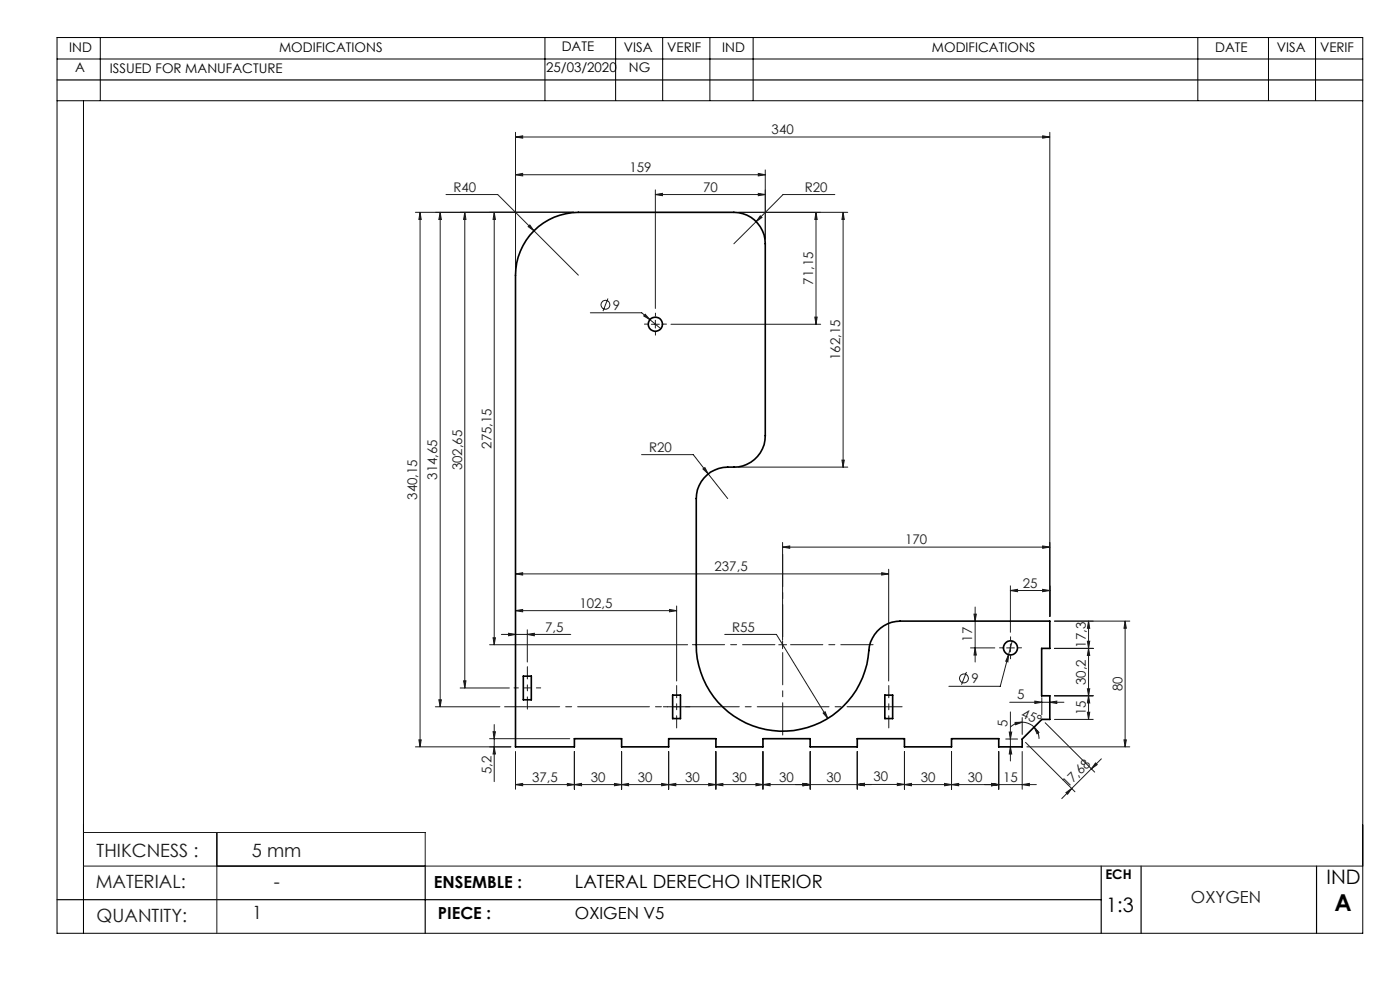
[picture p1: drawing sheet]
<svg xmlns="http://www.w3.org/2000/svg" width="297mm" height="210mm" viewBox="0 0 297 210" stroke-linecap="round" stroke-linejoin="round" font-family="sans-serif">
<g fill="none" stroke="#191924" stroke-width=".21">
<path d="M109.4 29.1l1.5-.3v.5zM109.4 28.1v29.3M109.4 29.1h113.3M109.4 37.1l1.5-.3v.5zM109.4 37.1h52.9M160.9 36.8l1.4 .3-1.4 .2zM162.3 36v14.7M221.2 28.8l1.5 .3-1.5 .2zM222.7 28.1v102.7M88.1 45h33.6M89.1 45l.3 1.6h-.5zM89.1 45v113.4"/>
<path d="M93.4 45l.2 1.6h-.5zM93.4 45v104.9M94.6 41.3h11l7.7 7.7M98.6 45l.2 1.6h-.4zM98.6 45v100.9M104.8 45v91.8M104.8 45l.3 1.6h-.5zM112 48.1l.4-.4 .9 1.3zM113.3 49l9.4 9.4M139 41.3l1.5-.3v.5zM139 40.3v25.1M139 41.3h23.3"/>
<path d="M156.7 45h23.1M160.4 47l-4.7 4.7M160.9 41l1.4 .3-1.4 .2zM161.3 45.8l.3 .3-1.2 .9zM173.1 45l.3 1.6h-.5zM173.1 45v23.8M177.1 41.3h-11l-5.7 5.7M178.9 45l.2 1.6h-.5zM178.9 45v54.1M125.2 66.3h10.9l4.1 3.4M129 63.3l-1.1 2.7M136.9 66.7l1 1.1-1.3-.8z"/>
<path d="M138.2 68.8h1.7M139 67.9v1.7M142.3 68.8h31.8M172.9 67.3h.5l-.3 1.5zM136.1 96.4h11l3.1 4.1M149.1 99.5l.4-.3 .7 1.3zM156.7 99.1h23.1M178.6 97.6h.5l-.2 1.5zM150.2 100.5l4.2 5.3M166 116.1l1.5-.3v.5zM166 115.1v20.7M166 116.1h56.7"/>
<path d="M221.2 115.8l1.5 .3-1.5 .2zM103.9 136.8h42M104.6 135.3h.5l-.3 1.5zM106.4 134.6h14.7M107.9 134.3l1.5 .3-1.5 .3zM109.4 129.5l1.5-.2v.5zM109.4 121.7l1.5-.2v.5zM109.4 129.5h34.1M109.4 121.7h79.1M111.9 134.6l1.4-.3v.6zM111.9 133.6v6.8M142 129.3l1.5 .2-1.5 .3z"/>
<path d="M143.5 128.5v16M153.7 134.6h11l10.9 17.8M165.2 136.8h1.7M166 136v1.6M187 121.5l1.5 .2-1.5 .3zM188.5 120.7v23.8M205.9 137.4h5.1M206.6 130.3h.5l-.2 1.5zM206.9 128.8v11.6M206.9 137.4l.2 1.6h-.5zM213.5 137.4h1.7M214 138.9l-.2 1.5-.4-.1z"/>
<path d="M214 138.9l-1.8 6.7h-10.9M214.3 125.3l1.6-.3v.5zM214.3 124.3v9.8M214.3 125.3h8.4M214.3 136.6v1.7M214.7 136l-.7 2.9M221.2 125l1.5 .3-1.5 .2zM223.7 137.5h8.2M230.7 136h.5l-.3 1.5zM230.9 131.8l.3 1.5h-.5zM230.9 137.5l.3 1.5h-.5zM230.9 131.8v20.8"/>
<path d="M238.7 131.8l.2 1.5h-.5zM238.7 131.8v26.6M239.7 131.8h-16M88.1 158.4h20.3M88.9 156.9h.5l-.3 1.5zM92.4 149.9h13.6M93.1 148.4h.5l-.2 1.5zM97.6 145.9h10.5M98.4 144.4h.4l-.2 1.5zM103.9 156.7h17M104.6 155.2h.5l-.3 1.5zM104.8 153.7v12.1"/>
<path d="M104.8 158.4l.3 1.5h-.5zM109.4 159.4v8M121.8 159.4v8M131.9 159.4v8M141.9 159.4v8M151.9 159.4v8M161.9 159.4v8M171.9 159.4v8M174.6 151.3l.4-.3 .6 1.4zM181.9 159.4v8M191.9 159.4v8M201.9 159.4v8"/>
<path d="M205 142.5l-1 2.7M211.9 159.4v8M213.4 156.8h2.5M214.1 155.3h.5l-.3 1.5zM214.2 149h11.5M214.3 158.4l.3 1.5h-.5zM214.3 151v10.4M215.3 153.2h1.6l-1.5 .5zM216.9 152.2v3.6M216.9 159.4v8M216.9 153.2a3.7 3.7 0 0 1 2.5 1.1M216.9 153.2a3.4 3.4 0 0 0-2.6 1"/>
<path d="M217.6 157.5l10.4 10.4M217.8 158.4h21.9M219.4 154.3l1 1.1-.4 .2zM219.4 154.3a3.3 3.3 0 0 1 1 2.4M219.5 148.7l1.5 .3-1.5 .2zM221 148v3.6M221.7 153.3l10.5 10.5M222.7 149l1.5-.3v.5zM223.7 152.6h8.2M223.7 147.6h8.2M230.7 151.1h.5l-.3 1.5zM230.7 146.1h.5l-.3 1.5z"/>
<path d="M230.9 147.6l.3 1.5h-.5zM238.4 156.9h.5l-.2 1.5zM17.7 176.6h72.5v7.1M46 176.6v21.4M109.4 166.4l1.5-.2v.5zM109.4 166.4h75.5M120.4 166.2l1.4 .2-1.4 .3zM121.8 166.4l1.6-.2v.5zM130.4 166.2l1.5 .2-1.5 .3zM131.9 166.4l1.5-.2v.5zM140.4 166.2l1.5 .2-1.5 .3zM141.9 166.4l1.5-.2v.5z"/>
<path d="M150.4 166.2l1.5 .2-1.5 .3zM151.9 166.4l1.5-.2v.5zM160.4 166.2l1.5 .2-1.5 .3zM161.9 166.4l1.5-.2v.5zM170.4 166.2l1.5 .2-1.5 .3zM181.9 166.4l1.5-.2v.5zM181.9 166.4l1.5-.3v.5zM181.9 166.4h10M190.4 166.1l1.5 .3-1.5 .2zM191.9 166.4l1.5-.2v.5zM191.9 166.4h28M200.4 166.2l1.5 .2-1.5 .3z"/>
<path d="M201.9 166.4l1.5-.2v.5zM210.4 166.2l1.5 .2-1.5 .3zM216.9 166.4l1.5-.2v.5zM226.1 168.1l1.3-.9-.9 1.3zM227.4 167.2l-2.2 2.2M232.4 161.8l.4 .4-1.3 .9zM233.6 161l-6.2 6.2M17.7 183.7h271.4"/>
<circle cx="128.4" cy="64.7" r=".95"/>
<circle cx="204.5" cy="143.9" r=".94"/>
</g>
<path d="M137.4 68.8h-.7M139 67.1v-.7M139 70.4v.7M140.7 68.8h.7M212.7 137.4h-.7M214.4 135.8v-.7M214.4 139.1v.7M216 137.4h.7" fill="none" stroke="#191924" stroke-width=".21" stroke-dasharray="15.2 1.3 1.3 1.3"/>
<path d="M164.4 136.8h-17.5M166 135.1v-17.5M166 138.4v17.5M167.7 136.8h17.5" fill="none" stroke="#191924" stroke-width=".21" stroke-dasharray="15.2 1.3 1.3 1.3" stroke-dashoffset="8.4"/>
<path d="M109 145.9h5.7M146.4 149.9h-5.7" fill="none" stroke="#191924" stroke-width=".21" stroke-dasharray="15.2 1.3 1.3 1.3" stroke-dashoffset="14.3"/>
<path d="M111.9 150.4v-9M143.5 154.4v-9M188.5 154.4v-9" fill="none" stroke="#191924" stroke-width=".21" stroke-dasharray="15.2 1.3 1.3 1.3" stroke-dashoffset="12.6"/>
<path d="M107 149.9h84.4" fill="none" stroke="#191924" stroke-width=".21" stroke-dasharray="15.2 1.3 1.3 1.3" stroke-dashoffset="3.6"/>
<g fill="none" stroke="#000" stroke-width=".21">
<path d="M12.1 12.5h277M12.1 8h277v190h-277zM21.3 8v13.3M115.6 8v13.3M130.6 8v13.3M140.6 8v13.3M150.6 8v13.3M159.8 8v13.3M254.1 8v13.3M269.1 8v13.3M279.1 8v13.3M12.1 21.4h277"/>
<path d="M17.7 21.4v176.6"/>
</g>
<path d="M12.1 17h277M12.1 190.8h221.5M90.2 183.7v14.3M233.6 183.7v14.3M242.1 183.7v14.3M279.3 183.7v14.3" fill="none" stroke="#000" stroke-width=".25"/>
<g fill="#191924">
<path d="M219.4 154.3l1 1.1-.4 .2zM215.3 153.2h1.6l-1.5 .5z"/>
<path d="M160.9 41l1.4 .3-1.4 .2zM139 41.3l1.5-.3v.5z"/>
<path d="M221.2 28.8l1.5 .3-1.5 .2zM109.4 29.1l1.5-.3v.5zM221.2 115.8l1.5 .3-1.5 .2zM166 116.1l1.5-.3v.5zM221.2 125l1.5 .3-1.5 .2zM214.3 125.3l1.6-.3v.5zM142 129.3l1.5 .2-1.5 .3zM109.4 129.5l1.5-.2v.5zM187 121.5l1.5 .2-1.5 .3zM109.4 121.7l1.5-.2v.5z"/>
<path d="M112.4 47.7l-.4 .4 1.3 .9zM161.3 45.8l-.9 1.2 1.2-.9zM136.9 66.7l-.3 .3 1.3 .8zM149.1 99.5l1.1 1-.7-1.3zM109.4 166.4l1.5-.2v.5zM120.4 166.2l1.4 .2-1.4 .3zM121.8 166.4l1.6-.2v.5zM130.4 166.2l1.5 .2-1.5 .3zM131.9 166.4l1.5-.2v.5zM140.4 166.2l1.5 .2-1.5 .3zM141.9 166.4l1.5-.2v.5zM150.4 166.2l1.5 .2-1.5 .3zM151.9 166.4l1.5-.2v.5zM160.4 166.2l1.5 .2-1.5 .3zM161.9 166.4l1.5-.2v.5zM170.4 166.2l1.5 .2-1.5 .3zM170.4 166.2l1.5 .2-1.5 .3zM181.9 166.4l1.5-.2v.5zM181.9 166.4l1.5-.3v.5zM190.4 166.1l1.5 .3-1.5 .2zM191.9 166.4l1.5-.2v.5zM200.4 166.2l1.5 .2-1.5 .3zM201.9 166.4l1.5-.2v.5zM210.4 166.2l1.5 .2-1.5 .3zM210.4 166.2l1.5 .2-1.5 .3zM216.9 166.4l1.5-.2v.5zM174.6 151.3l1 1.1-.6-1.4zM214 138.9l-.6 1.4 .4 .1zM219.5 148.7l1.5 .3-1.5 .2zM222.7 149l1.5-.3v.5z"/>
<path d="M226.1 168.1l1.3-.9-.9 1.3zM232.4 161.8l.4 .4-1.3 .9z"/>
<path d="M230.7 136h.5l-.3 1.5zM230.9 131.8l.3 1.5h-.5zM214.3 158.4l.3 1.5h-.5zM214.1 155.3h.5l-.3 1.5zM230.7 151.1h.5l-.3 1.5zM230.9 147.6l.3 1.5h-.5zM230.7 146.1h.5l-.3 1.5zM230.9 137.5l.3 1.5h-.5zM93.1 148.4h.5l-.2 1.5zM93.4 45l.2 1.6h-.5z"/>
<path d="M104.6 155.2h.5l-.3 1.5zM104.8 158.4l.3 1.5h-.5zM206.6 130.3h.5l-.2 1.5zM206.9 137.4l.2 1.6h-.5zM238.7 131.8l.2 1.5h-.5zM238.4 156.9h.5l-.2 1.5zM104.8 45l.3 1.6h-.5zM104.6 135.3h.5l-.3 1.5z"/>
<path d="M178.6 97.6h.5l-.2 1.5zM178.9 45l.2 1.6h-.5zM98.4 144.4h.4l-.2 1.5zM98.6 45l.2 1.6h-.4z"/>
<path d="M173.1 45l.3 1.6h-.5zM172.9 67.3h.5l-.3 1.5zM89.1 45l.3 1.6h-.5zM88.9 156.9h.5l-.3 1.5z"/>
<path d="M109.4 37.1l1.5-.3v.5zM160.9 36.8l1.4 .3-1.4 .2zM107.9 134.3l1.5 .3-1.5 .3zM111.9 134.6l1.4-.3v.6z"/>
</g>
<g fill="none" stroke="#000" stroke-width=".35">
<path d="M113.3 49a13.3 13.3 0 0 1 9.4-4h33a6.6 6.6 0 0 1 6.6 6.7v40.7a6.8 6.8 0 0 1-7.9 6.7 6.7 6.7 0 0 0-6.7 6.7v31a18.4 18.4 0 0 0 18.2 18.3 18.4 18.4 0 0 0 18.5-18 6.7 6.7 0 0 1 6.6-5.3h31.7v5.7h-1.7v10.1h1.7v5h-1.7l-4.1 4.2v1.6h-5v-1.7h-10v1.7h-10v-1.7h-10v1.7h-10v-1.7h-10v1.7h-10v-1.7h-10v1.7h-10v-1.7h-10.1v1.7h-12.4v-100a13.4 13.4 0 0 1 3.9-9.4zM111 143.4h1.7v5h-1.7zM142.7 147.5h1.7v4.9h-1.7zM187.7 147.5h1.7v4.9h-1.7z"/>
<circle cx="139" cy="68.8" r="1.51"/>
<circle cx="214.4" cy="137.4" r="1.5"/>
</g>
<text font-size="4.9" x="283.1" y="193.3">A</text>
<g font-size="4.2">
<text x="281.4" y="187.6">IND</text>
<text x="234.7" y="193.4">1:3</text>
</g>
<g font-size="3.9" fill="#191924">
<text x="20.5" y="181.8">THIKCNESS :</text>
<text x="53.5" y="181.8">5 mm</text>
<text x="20.3" y="188.3">MATERIAL:</text>
<text x="58.1" y="188.4">-</text>
<text x="20.5" y="195.5">QUANTITY:</text>
<text x="53.5" y="195">1</text>
</g>
<text font-size="3.9" x="122" y="188.4">LATERAL DERECHO INTERIOR</text>
<g font-size="3.5">
<text x="92.1" y="188.4">ENSEMBLE :</text>
<text x="92.9" y="195">PIECE :</text>
<text x="122" y="195">OXIGEN V5</text>
</g>
<text font-size="3.5" fill="#191924" x="252.7" y="191.5">OXYGEN</text>
<g font-size="2.8">
<text x="14.7" y="11">IND</text>
<text x="59.2" y="11">MODIFICATIONS</text>
<text x="119.2" y="10.9">DATE</text>
<text x="132.4" y="11">VISA</text>
<text x="141.5" y="11">VERIF</text>
<text x="153.2" y="11">IND</text>
<text x="197.7" y="11">MODIFICATIONS</text>
<text x="257.8" y="11">DATE</text>
<text x="270.9" y="11">VISA</text>
<text x="280" y="11.1">VERIF</text>
<text x="16" y="15.3">A</text>
<text x="23.3" y="15.5">ISSUED FOR MANUFACTURE</text>
<text x="115.9" y="15.3">25/03/2020</text>
<text x="133.4" y="15.3">NG</text>
<text x="234.5" y="186.5">ECH</text>
</g>
<g font-size="2.8" fill="#191924">
<text x="163.7" y="28.4">340</text>
<text x="96.2" y="40.6">R40</text>
<text x="133.5" y="36.4">159</text>
<text x="149.2" y="40.6">70</text>
<text x="170.7" y="40.6">R20</text>
<text x="130" y="65.7">9</text>
<text x="172.5" y="60.4" transform="rotate(-90 172.5 60.4)">71,15</text>
<text x="178.2" y="76.4" transform="rotate(-90 178.2 76.4)">162,15</text>
<text x="104.2" y="95.2" transform="rotate(-90 104.2 95.2)">275,15</text>
<text x="137.7" y="95.8">R20</text>
<text x="92.8" y="101.8" transform="rotate(-90 92.8 101.8)">314,65</text>
<text x="98" y="99.8" transform="rotate(-90 98 99.8)">302,65</text>
<text x="88.5" y="106" transform="rotate(-90 88.5 106)">340,15</text>
<text x="192" y="115.4">170</text>
<text x="151.6" y="121.1">237,5</text>
<text x="217" y="124.6">25</text>
<text x="122.9" y="128.9">102,5</text>
<text x="115.6" y="134">7,5</text>
<text x="155.3" y="134">R55</text>
<text x="206.3" y="136.1" transform="rotate(-90 206.3 136.1)">17</text>
<text x="230.3" y="137.4" transform="rotate(-90 230.3 137.4)">17,3</text>
<text x="206.1" y="145">9</text>
<text x="215.8" y="148.3">5</text>
<text x="230.3" y="145.3" transform="rotate(-90 230.3 145.3)">30,2</text>
<text x="238.1" y="146.6" transform="rotate(-90 238.1 146.6)">80</text>
<text x="213.8" y="154.1" transform="rotate(-90 213.8 154.1)">5</text>
<text x="216.5" y="152.1" transform="rotate(23 216.5 152.1)">45°</text>
<text x="230.3" y="151.6" transform="rotate(-90 230.3 151.6)">15</text>
<text x="104.2" y="164.2" transform="rotate(-90 104.2 164.2)">5,2</text>
<text x="112.9" y="165.8">37,5</text>
<text x="125.3" y="165.8">30</text>
<text x="135.3" y="165.8">30</text>
<text x="145.3" y="165.8">30</text>
<text x="155.3" y="165.8">30</text>
<text x="165.3" y="165.8">30</text>
<text x="175.3" y="165.8">30</text>
<text x="185.3" y="165.8">30</text>
<text x="195.3" y="165.8">30</text>
<text x="205.3" y="165.8">30</text>
<text x="212.8" y="165.8">15</text>
<text x="226.5" y="167.2" transform="rotate(-45 226.5 167.2)">17,68</text>
</g>
</svg>
